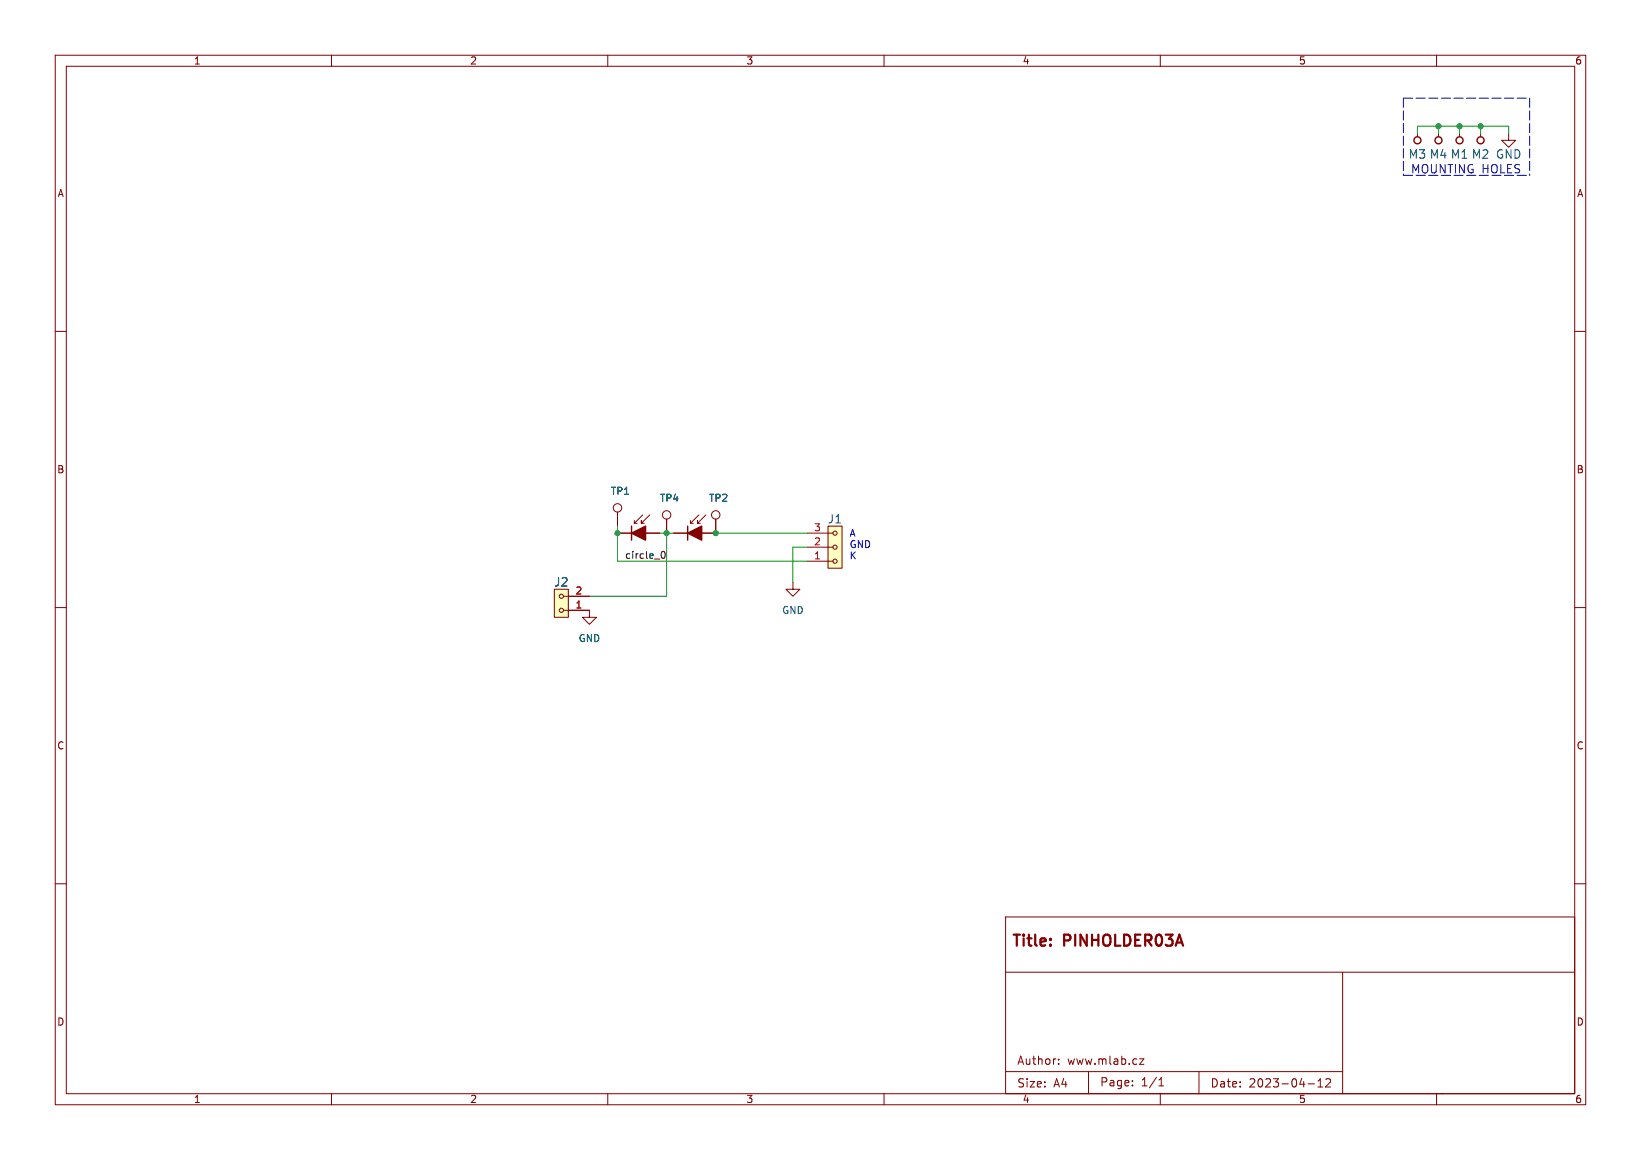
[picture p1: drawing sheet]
<svg xmlns="http://www.w3.org/2000/svg" width="297mm" height="210mm" viewBox="0 0 297 210" stroke-linecap="round" stroke-linejoin="round" font-family="sans-serif">
<g fill="none" stroke="#840000" stroke-width=".18">
<path d="M10 10h277v190h-277zM12 12h273v186h-273zM60 10v2M110 10v2M160 10v2M210 10v2M260 10v2M256.5 24.1v.7M260.3 24.1v.7M264.2 24.1v.7M268 24.1v.7M273 24.1v1.3h1.3l-1.3 1.3-1.2-1.3h1.2"/>
<path d="M10 60h2M285 60h2M111.8 96.5h7.6M111.8 92.7v2.6M114.8 94.7h.5M116.3 93.2l-1.5 1.5v-.5M117.6 93.2l-1.5 1.5v-.5v.5h.5M120.6 94v2.5M125 94.7h.5M126.5 93.2l-1.5 1.5v-.5M127.8 93.2l-1.6 1.5v-.5v.5h.5M129.5 94v2.5h-7.6"/>
<path d="M146 96.5h4.7M146 99.1h4.7M149.9 95.3h2.5v7.6h-2.5zM10 110h2M100.3 106.7h2.6v5.1h-2.6zM102 110.5h4.7v1.3h1.2l-1.2 1.2-1.3-1.2h1.3M102 108h4.7M143.5 105.4v1.3h1.3l-1.3 1.3-1.3-1.3h1.3M146 101.6h4.7M285 110h2M10 160h2M285 160h2"/>
<path d="M182 166h103v32h-103zM182 176h103M243 176v22M60 198v2M110 198v2M160 198v2M182 194h61M191.6 192.6v.1M191.6 191.8v.1M197 194v4M205 196.5v.1M205 195.7v.1"/>
<path d="M206.2 191.7h.8l-.8 1h.8M209.7 196.6h.9M209.7 195.5l.5-.4v1.5M210 198v2M217 194v4M236.7 196.2h1.2M238.5 196.8h.9M238.5 195.7l.5-.4v1.5M240 195.4l.5-.1 .2 .1 .1 .3-.9 1.1h.9M260 198v2M261 198h.1"/>
<circle cx="111.8" cy="91.9" r=".76"/>
<circle cx="120.6" cy="93.2" r=".76"/>
<circle cx="129.5" cy="93.2" r=".76"/>
<circle cx="151.1" cy="96.5" r=".38"/>
<circle cx="151.1" cy="99.1" r=".38"/>
<circle cx="101.6" cy="110.5" r=".38"/>
<circle cx="101.6" cy="108" r=".38"/>
<circle cx="151.1" cy="101.6" r=".38"/>
</g>
<g fill="#ffffc2" stroke="#ffffc2" stroke-width=".18">
<path d="M100.3 106.7h2.6v5.1h-2.6z"/>
<path d="M149.9 95.3h2.5v7.6h-2.5z"/>
</g>
<g fill="none" stroke="#840000" stroke-width=".25">
<path d="M114.3 95.3v2.5M124.5 95.3v2.5"/>
<circle cx="256.5" cy="25.4" r=".63"/>
<circle cx="260.3" cy="25.4" r=".63"/>
<circle cx="264.2" cy="25.4" r=".63"/>
<circle cx="268" cy="25.4" r=".63"/>
</g>
<g fill="#840000" stroke="#840000" stroke-width=".25">
<path d="M114.3 96.5l2.5-1.2v2.5z"/>
<path d="M124.5 96.5l2.5-1.2v2.5z"/>
</g>
<path d="M119.7 100.3l.3-.5a.68 .68 0 0 1 .4 .7 .68 .68 0 0 1-.4 .6l-.3-.5" fill="none" stroke="#0f0f0f" stroke-width=".18"/>
<path d="M254 17.8v14M254 17.8h22.9M276.9 17.8v14M254 31.8h22.9" fill="none" stroke="#0000c2" stroke-width=".18" stroke-dasharray="1.7 .6"/>
<path d="M256.5 24.1v-1.2h16.5v1.2M260.3 22.9v1.2M264.2 22.9v1.2M268 22.9v1.2M111.8 95.3v6.3h34.2M119.4 96.5h2.5M120.6 96.5v11.5h-13.9M129.5 96.5h16.5M146 99.1h-2.5v6.3" fill="none" stroke="#009600" stroke-width=".18"/>
<g fill="#009600" stroke="#009600" stroke-width=".18">
<circle cx="264.2" cy="22.9" r=".46"/>
<circle cx="260.3" cy="22.9" r=".46"/>
<circle cx="268" cy="22.9" r=".46"/>
<circle cx="111.8" cy="96.5" r=".46"/>
<circle cx="120.6" cy="96.5" r=".46"/>
<circle cx="129.5" cy="96.5" r=".46"/>
</g>
<g font-size="2.8" fill="#840000">
<text x="183" y="171.8">Title:</text>
<text x="192.5" y="171.8">PINHOLDER03A</text>
</g>
<g font-size="2.1" fill="#006464">
<text x="254.9" y="28.9">M3 M4 M1 M2 GND</text>
<text x="149.8" y="94.9">J1</text>
<text x="100.3" y="106.4">J2</text>
</g>
<text font-size="2.1" fill="#0000c2" x="255.3" y="31.5">MOUNTING HOLES</text>
<g font-size="2.1" fill="#840000">
<text x="184" y="192.9">Author:</text>
<text x="184" y="197">Size:</text>
<text x="190.6" y="197">A4</text>
<text x="193.1" y="192.9">www.mlab.cz</text>
<text x="199" y="196.8">Page:</text>
<text x="206.4" y="196.8">1/1</text>
<text x="219" y="197">Date:</text>
<text x="225.9" y="197">2023-04-12</text>
</g>
<g font-size="1.8" fill="#840000">
<text x="35" y="11.8">1</text>
<text x="85" y="11.8">2</text>
<text x="135" y="11.8">3</text>
<text x="185" y="11.8">4</text>
<text x="235" y="11.8">5</text>
<text x="285" y="11.8">6</text>
<text x="10.4" y="35.8">A</text>
<text x="285.4" y="35.8">A</text>
<text x="10.3" y="85.8">B</text>
<text x="285.3" y="85.8">B</text>
<text x="10.3" y="135.8">C</text>
<text x="285.3" y="135.8">C</text>
<text x="10.3" y="185.8">D</text>
<text x="285.3" y="185.8">D</text>
<text x="35" y="199.8">1</text>
<text x="85" y="199.8">2</text>
<text x="135" y="199.8">3</text>
<text x="185" y="199.8">4</text>
<text x="235" y="199.8">5</text>
<text x="285" y="199.8">6</text>
</g>
<g font-size="1.8" fill="#006464">
<text x="110.5" y="89.7">TP1</text>
<text x="119.4" y="91">TP4</text>
<text x="128.3" y="91">TP2</text>
<text x="141.5" y="111.3">GND</text>
<text x="104.7" y="116.4">GND</text>
</g>
<text font-size="1.8" fill="#0f0f0f" x="113" y="101.3">circle_0</text>
<g font-size="1.8" fill="#a90000">
<text x="147.3" y="101.3">1</text>
<text x="147.3" y="98.8">2</text>
<text x="147.3" y="96.3">3</text>
<text x="104.1" y="107.7">2</text>
<text x="104.1" y="110.2">1</text>
</g>
<g font-size="1.8" fill="#0000c2">
<text x="153.7" y="97.3">A</text>
<text x="153.7" y="99.3">GND</text>
<text x="153.7" y="101.4">K</text>
</g>
</svg>
